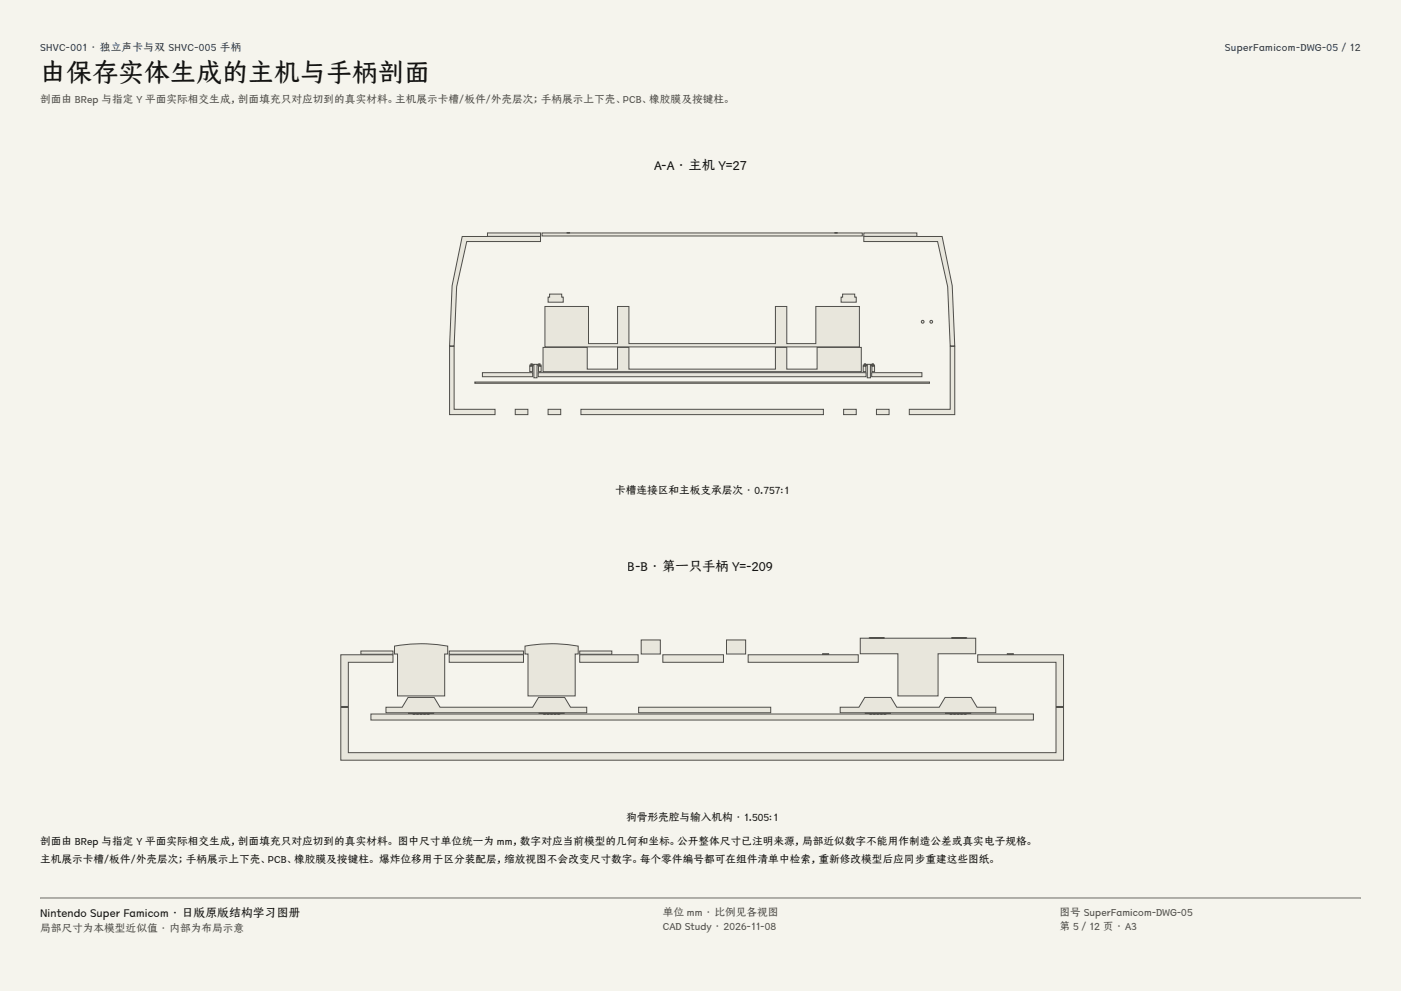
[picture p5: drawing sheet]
<svg xmlns="http://www.w3.org/2000/svg" width="420mm" height="297mm" viewBox="0 0 420 297" stroke-linecap="round" stroke-linejoin="round" font-family="sans-serif">
<g fill="#f5f4ed">
<path d="M0 0h420v297h-420z"/>
<path d="M12 12h396v275h-396z"/>
</g>
<g fill="#e8e6dc" stroke="#504e49" stroke-width=".3">
<path d="M174.2 122.7h72.6v1.6h-72.6z" fill-rule="evenodd"/>
<path d="M284.9 103.8h1.3v20.5h-13.6v-1.6h12.3z" fill-rule="evenodd"/>
<path d="M134.8 103.8h1.3v18.9h12.3v1.6h-13.6z" fill-rule="evenodd"/>
<path d="M262.7 122.7h3.8v1.6h-3.8z" fill-rule="evenodd"/>
<path d="M252.9 122.7h3.8v1.6h-3.8z" fill-rule="evenodd"/>
<path d="M164.3 122.7h3.8v1.6h-3.8z" fill-rule="evenodd"/>
<path d="M154.5 122.7h3.8v1.6h-3.8z" fill-rule="evenodd"/>
<path d="M259 70.9h23.4l3.1 14.7 .7 18.1h-1.3l-.8-17.8-3-13.5h-22.1z" fill-rule="evenodd"/>
<path d="M138.6 70.9h23.4v1.5h-22.1l-3 13.5-.8 17.8h-1.3l.7-18.1z" fill-rule="evenodd"/>
<path d="M259 69.8h15.9v1h-15.9z" fill-rule="evenodd"/>
<path d="M146.1 69.8h15.9v1h-15.9z" fill-rule="evenodd"/>
<path d="M162.5 69.8h96v.9h-96z" fill-rule="evenodd"/>
<path d="M250.3 69.7l.7 .1z" fill-rule="evenodd"/>
<path d="M170 69.7l.7 .1z" fill-rule="evenodd"/>
<path d="M161.4 111.7h98.2v1.2h-98.2z" fill-rule="evenodd"/>
<path d="M261.3 111.7h15.1v1.2h-15.1z" fill-rule="evenodd"/>
<path d="M144.6 111.7h15.1v1.2h-15.1z" fill-rule="evenodd"/>
<path d="M162.8 104.1h13.2v6.5h9.1v-6.5h3.4v6.5h44v-6.5h3.4v6.5h9.1v-6.5h13.2v7.3h-95.4z" fill-rule="evenodd"/>
<path d="M163.4 91.9h13v11.1h8.7v-11.1h3.4v11.1h44v-11.1h3.4v11.1h8.7v-11.1h13v12.1h-94.2z" fill-rule="evenodd"/>
<path d="M261.4 109.7h.8v1.7h-.8z" fill-rule="evenodd"/>
<path d="M258.8 109.7h.8v1.7h-.8z" fill-rule="evenodd"/>
<path d="M161.4 109.7h.8v1.7h-.8z" fill-rule="evenodd"/>
<path d="M158.8 109.7h.8v1.7h-.8z" fill-rule="evenodd"/>
<path d="M164.8 88.1h3.6v.9h.5v1.6h-4.6v-1.6h.5z" fill-rule="evenodd"/>
<path d="M252.6 88.1h3.6v.9h.5v1.6h-4.6v-1.6h.5z" fill-rule="evenodd"/>
<path d="M142.4 114.5h136.3v.4h-136.3z" fill-rule="evenodd"/>
<path d="M258.8 109.4h.9v.2h-.9z" fill-rule="evenodd"/>
<path d="M261.2 109.4h.9v.2h-.9z" fill-rule="evenodd"/>
<path d="M158.9 109.4h.9v.2h-.9z" fill-rule="evenodd"/>
<path d="M161.3 109.4h.9v.2h-.9z" fill-rule="evenodd"/>
<path d="M259.1 109l.4 .2 2.3-.2v.3h-.9v3.9h-.9v-3.9h-.9z" fill-rule="evenodd"/>
<path d="M159.2 109l.3 .2 2.4-.2v.3h-.9v3.9h-.9v-3.9h-.9z" fill-rule="evenodd"/>
<path d="M102.2 212h2.2v13.6h212.2v-13.6h2.2v15.8h-216.6z" fill-rule="evenodd"/>
<path d="M224.3 196.2h33v2.3h-33z" fill-rule="evenodd"/>
<path d="M293.1 196.2h25.7v15.5h-2.2v-13.2h-23.5z" fill-rule="evenodd"/>
<path d="M134.7 196.2h22.2v2.3h-22.2z" fill-rule="evenodd"/>
<path d="M102.2 196.2h15.6v2.3h-13.4v13.2h-2.2z" fill-rule="evenodd"/>
<path d="M198.7 196.2h18.2v2.3h-18.2z" fill-rule="evenodd"/>
<path d="M173.8 196.2h17.5v2.3h-17.5z" fill-rule="evenodd"/>
<path d="M134.7 195.1h22.2v1h-22.2z" fill-rule="evenodd"/>
<path d="M108.2 195.1h9.6v1h-9.6z" fill-rule="evenodd"/>
<path d="M173.8 195.1h9.6v1h-9.6z" fill-rule="evenodd"/>
<path d="M246.6 195.9h1.8v.2h-1.8z" fill-rule="evenodd"/>
<path d="M302 195.9h1.8v.2h-1.8z" fill-rule="evenodd"/>
<path d="M118.3 193.6a45.1 45.1 0 0 1 15.9 0v2.4h-.9v12.6h-14.1v-12.6h-.9z" fill-rule="evenodd"/>
<path d="M157.4 193.6a45.1 45.1 0 0 1 15.9 0v2.4h-.9v12.6h-14.1v-12.6h-.9z" fill-rule="evenodd"/>
<path d="M257.9 191.3h34.6v4.6h-11.3v12.7h-12v-12.7h-11.3z" fill-rule="evenodd"/>
<path d="M260.6 191.2h4.5z" fill-rule="evenodd"/>
<path d="M285.3 191.2h4.5z" fill-rule="evenodd"/>
<path d="M217.8 191.8h5.7v4.2h-5.7z" fill-rule="evenodd"/>
<path d="M192.2 191.8h5.8v4.2h-5.8z" fill-rule="evenodd"/>
<path d="M251.9 212h5.6l1.7-3h7.9l1.7 3h12.8l1.7-3h7.8l1.8 3h5.6v1.6h-46.6z" fill-rule="evenodd"/>
<path d="M259.4 213.7h7.5v.2h-7.5z" fill-rule="evenodd"/>
<path d="M283.5 213.7h7.5v.2h-7.5z" fill-rule="evenodd"/>
<path d="M115.7 212h4.9l1.7-3h7.9l1.7 3h27.8l1.7-3h7.9l1.7 3h4.9v1.6h-60.2z" fill-rule="evenodd"/>
<path d="M122.5 213.7h7.5v.2h-7.5z" fill-rule="evenodd"/>
<path d="M161.6 213.7h7.5v.2h-7.5z" fill-rule="evenodd"/>
<path d="M191.5 212h39.6v1.6h-39.6z" fill-rule="evenodd"/>
<path d="M111.2 214h198.6v1.8h-198.6z" fill-rule="evenodd"/>
<path d="M264.9 214h.7z" fill-rule="evenodd"/>
<path d="M263.9 214h.7z" fill-rule="evenodd"/>
<path d="M262.8 214h.7z" fill-rule="evenodd"/>
<path d="M261.8 214h.6z" fill-rule="evenodd"/>
<path d="M260.7 214h.7z" fill-rule="evenodd"/>
<path d="M289 214h.7z" fill-rule="evenodd"/>
<path d="M288 214h.6z" fill-rule="evenodd"/>
<path d="M286.9 214h.7z" fill-rule="evenodd"/>
<path d="M285.8 214h.7z" fill-rule="evenodd"/>
<path d="M284.8 214h.7z" fill-rule="evenodd"/>
<path d="M128 214h.7z" fill-rule="evenodd"/>
<path d="M127 214h.6z" fill-rule="evenodd"/>
<path d="M125.9 214h.7z" fill-rule="evenodd"/>
<path d="M124.8 214h.7z" fill-rule="evenodd"/>
<path d="M123.8 214h.7z" fill-rule="evenodd"/>
<path d="M167.1 214h.7z" fill-rule="evenodd"/>
<path d="M166.1 214h.7z" fill-rule="evenodd"/>
<path d="M165 214h.7z" fill-rule="evenodd"/>
<path d="M164 214h.6z" fill-rule="evenodd"/>
<path d="M162.9 214h.7z" fill-rule="evenodd"/>
<circle cx="279.2" cy="96.4" r=".42"/>
<circle cx="276.6" cy="96.4" r=".42"/>
</g>
<path d="M12 269.3h396zM12 269h396v.3h-396z" fill-rule="evenodd" fill="#504e49"/>
<text font-size="7.8" fill="#141413" x="12" y="24.7">由保存实体生成的主机与手柄剖面</text>
<g font-size="4" fill="#141413">
<text x="196.1" y="51">A-A · 主机 Y=27</text>
<text x="188.3" y="171">B-B · 第一只手柄 Y=-209</text>
</g>
<text font-size="3.5" fill="#141413" x="12" y="274.9">Nintendo Super Famicom · 日版原版结构学习图册</text>
<g font-size="3.2" fill="#1b365d">
<text x="12" y="15.3">SHVC-001 · 独立声卡与双 SHVC-005 手柄</text>
<text x="367.2" y="15.3">SuperFamicom-DWG-05 / 12</text>
</g>
<g font-size="3.2" fill="#504e49">
<text x="12" y="30.9">剖面由 BRep 与指定 Y 平面实际相交生成，剖面填充只对应切到的真实材料。主机展示卡槽/板件/外壳层次；手柄展示上下壳、PCB、橡胶膜及按键柱。</text>
<text x="198.7" y="274.5">单位 mm · 比例见各视图</text>
<text x="317.6" y="274.5">图号 SuperFamicom-DWG-05</text>
<text x="12" y="279.3">局部尺寸为本模型近似值 · 内部为布局示意</text>
<text x="198.7" y="278.8">CAD Study · 2026-11-08</text>
<text x="317.6" y="278.8">第 5 / 12 页 · A3</text>
</g>
<g font-size="3.2" fill="#141413">
<text x="184.4" y="148">卡槽连接区和主板支承层次 · 0.757:1</text>
<text x="187.7" y="246">狗骨形壳腔与输入机构 · 1.505:1</text>
<text x="12" y="253.3">剖面由 BRep 与指定 Y 平面实际相交生成，剖面填充只对应切到的真实材料。 图中尺寸单位统一为 mm，数字对应当前模型的几何和坐标。公开整体尺寸已注明来源，局部近似数字不能用作制造公差或真实电子规格。</text>
<text x="12" y="258.6">主机展示卡槽/板件/外壳层次；手柄展示上下壳、PCB、橡胶膜及按键柱。 爆炸位移用于区分装配层，缩放视图不会改变尺寸数字。每个零件编号都可在组件清单中检索，重新修改模型后应同步重建这些图纸。</text>
</g>
</svg>
